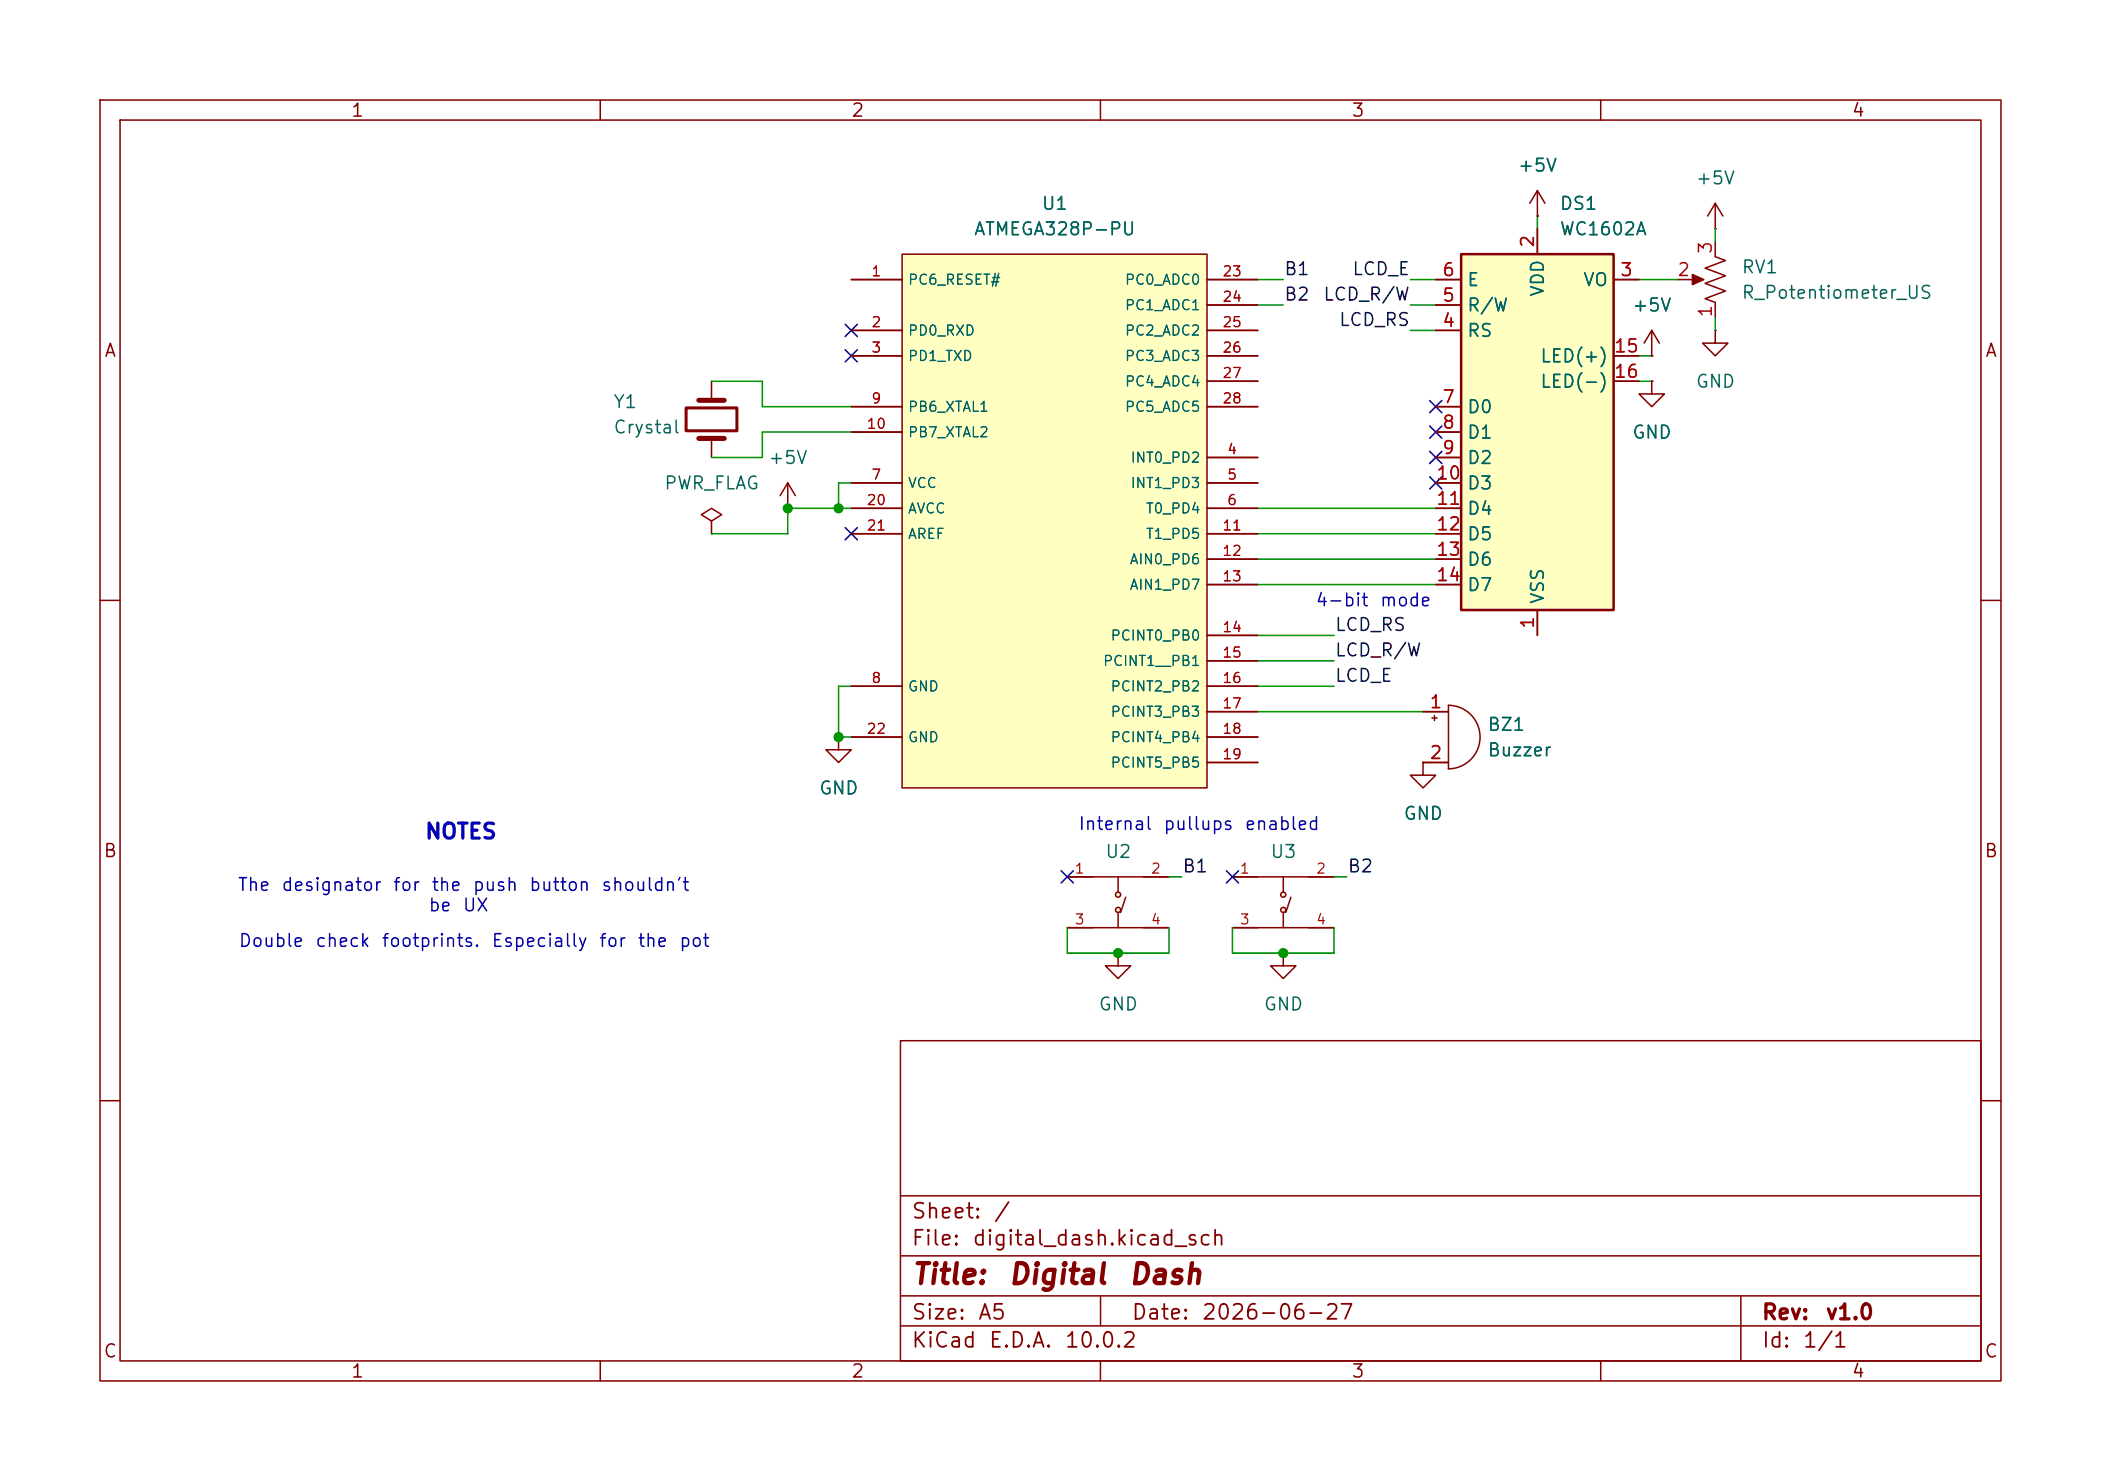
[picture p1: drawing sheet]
<svg xmlns="http://www.w3.org/2000/svg" width="210mm" height="148mm" viewBox="0 0 210 148" stroke-linecap="round" stroke-linejoin="round" font-family="sans-serif">
<g fill="none" stroke="#840000" stroke-width=".15">
<path d="M10 10h190v128h-190zM12 12h186v124h-186zM60 10v2M110 10v2M153.7 19.1l-.8 1.2M153.7 19.1l.7 1.2M153.7 19.1v2.5M160 10v2M71.1 38.1v1.9M153.7 21.6h.1M165.1 35.6h.1M165.1 38.1v1.3h1.3l-1.3 1.2-1.3-1.2h1.3"/>
<path d="M165.1 38.1h.1M165.1 33l-.8 1.3M165.1 33l.8 1.3M165.1 33v2.6M167.6 27.9h2.3M171.4 22.9h.1M171.4 33v1.3h1.3l-1.3 1.3-1.2-1.3h1.2M171.4 33h.1M171.4 24.1v1.6l1.1 .3-2.1 .8 2.1 .8-2.1 .7 2.1 .8-2.1 .7 1 .4v1.6M171.4 20.3l-.7 1.3M171.4 20.3l.8 1.3M171.4 20.3v2.6"/>
<path d="M71.1 52.1l1-.7-1-.6-1 .6 1 .7v1.2M71.1 53.3h.1M71.1 43.8v1.9M78.7 50.8h.1M78.7 48.3l-.7 1.2M78.7 48.3l.8 1.2M78.7 48.3v2.5M10 60h2M83.8 73.7v1.2h1.3l-1.3 1.3-1.3-1.3h1.3M83.8 73.7h.1M142.2 76.2v1.3h1.3l-1.3 1.2-1.2-1.2h1.2M142.2 76.2h.1"/>
<path d="M142.2 71.1h2.6M142.2 76.2h2.6M143.1 71.8h.5M143.4 71.5v.5M144.8 70.5a3.2 3.2 0 0 1 3.1 3.2 3.2 3.2 0 0 1-3.1 3.1zM198 60h2M106.7 87.6h10.1M106.7 92.7h10.1M111.8 91.2v1.5M111.8 87.6v1.6M112.5 89.7l-.5 1.5M123.2 87.6h10.1"/>
<path d="M123.2 92.7h10.1M128.3 95.3v1.2h1.2l-1.2 1.3-1.3-1.3h1.3M128.3 95.3h.1M128.3 91.2v1.5M128.3 87.6v1.6M129 89.7l-.5 1.5M10 110h2M90 104h108v32h-108zM90 119.5h108M198 110h2M60 136v2M90 132.5h108"/>
<path d="M90 129.5h108M90 125.5h108M110 136v2M110 129.5v3M160 136v2M174 129.5v6.5"/>
<circle cx="111.8" cy="89.4" r=".25"/>
<circle cx="111.8" cy="90.9" r=".25"/>
<circle cx="128.3" cy="89.4" r=".25"/>
<circle cx="128.3" cy="90.9" r=".25"/>
</g>
<g fill="#ffffc2" stroke="#ffffc2" stroke-width=".1">
<circle cx="111.8" cy="89.4" r=".25"/>
<circle cx="111.8" cy="90.9" r=".25"/>
<circle cx="128.3" cy="89.4" r=".25"/>
<circle cx="128.3" cy="90.9" r=".25"/>
</g>
<path d="M69.8 40h2.6M69.8 43.8h2.6" fill="none" stroke="#840000" stroke-width=".51"/>
<path d="M68.6 40.8h5.1v2.3h-5.1z" fill="none" stroke="#840000" stroke-width=".3"/>
<path d="M169.2 27.4l1.1 .5-1.1 .5z" fill="#840000" stroke="#840000" stroke-width=".15"/>
<path d="M146 25.4h15.3v35.6h-15.3z" fill="#ffffc2"/>
<path d="M146 25.4h15.3v35.6h-15.3z" fill="none" stroke="#840000" stroke-width=".25"/>
<g fill="none" stroke="#840000" stroke-width=".15">
<path d="M143.5 27.9h2.5M143.5 33h2.5M143.5 30.5h2.5M153.7 22.9v2.5M161.3 27.9h2.5M161.3 35.6h2.5M161.3 38.1h2.5M143.5 40.6h2.5M143.5 43.2h2.5M143.5 45.7h2.5M143.5 48.3h2.5M143.5 50.8h2.5"/>
<path d="M143.5 53.3h2.5M143.5 55.9h2.5M143.5 58.4h2.5M153.7 61v2.5"/>
</g>
<path d="M90.2 25.4h30.4v53.3h-30.4z" fill="#ffffc2"/>
<g fill="none" stroke="#840000" stroke-width=".15">
<path d="M85.1 27.9h5.1M85.1 33h5.1M85.1 35.6h5.1M90.2 25.4h30.4v53.3h-30.4zM120.6 27.9h5.1M120.6 33h5.1M120.6 35.6h5.1M120.6 30.5h5.1M120.6 38.1h5.1M143.5 27.9h2.5M143.5 33h2.5M143.5 30.5h2.5"/>
<path d="M153.7 21.6h.1M153.7 22.9v2.5M161.3 27.9h2.5M161.3 35.6h2.5M161.3 38.1h2.5M165.1 38.1h.1M165.1 35.6h.1M85.1 48.3h5.1M85.1 50.8h5.1M85.1 40.6h5.1M85.1 43.2h5.1M85.1 53.3h5.1"/>
<path d="M120.6 45.7h5.1M120.6 48.3h5.1M120.6 50.8h5.1M120.6 40.6h5.1M120.6 53.3h5.1M120.6 55.9h5.1M120.6 58.4h5.1M143.5 45.7h2.5M143.5 48.3h2.5M143.5 50.8h2.5M143.5 40.6h2.5M143.5 43.2h2.5"/>
<path d="M143.5 53.3h2.5M143.5 55.9h2.5M143.5 58.4h2.5M83.8 73.7h.1M85.1 68.6h5.1M85.1 73.7h5.1M120.6 68.6h5.1M120.6 63.5h5.1M120.6 66h5.1M120.6 71.1h5.1M120.6 73.7h5.1M120.6 76.2h5.1"/>
<path d="M142.2 76.2h.1M142.2 71.1h2.6M142.2 76.2h2.6M153.7 61v2.5M111.8 95.3v1.2h1.2l-1.2 1.3-1.3-1.3h1.3M111.8 95.3h.1"/>
</g>
<g fill="none" stroke="#009600" stroke-width=".15">
<path d="M71.1 38.1h5.1v2.5h8.9M125.7 30.5h2.6M125.7 27.9h2.6M141 33h2.5M141 30.5h2.5M141 27.9h2.5M153.7 21.6v1.3M163.8 38.1h1.3M163.8 27.9h3.8M163.8 35.6h1.3M171.4 22.9v1.2M171.4 31.8v1.2"/>
<path d="M85.1 50.8h-6.4v2.5h-7.6M85.1 48.3h-1.3v2.5M85.1 43.2h-8.9v2.5h-5.1M125.7 50.8h17.8M125.7 53.3h17.8M125.7 55.9h17.8M125.7 58.4h17.8M85.1 68.6h-1.3v5.1h1.3M125.7 68.6h7.6M125.7 63.5h7.6M125.7 66h7.6M125.7 71.1h16.5"/>
<path d="M106.7 92.7v2.6h10.1v-2.6M116.8 87.6h1.3M123.2 92.7v2.6h10.1v-2.6M133.3 87.6h1.3"/>
</g>
<g fill="none" stroke="#000084" stroke-width=".15">
<path d="M84.5 35l1.2 1.2M84.5 32.4l1.2 1.2M85.7 35l-1.2 1.2M85.7 32.4l-1.2 1.2M84.5 52.7l1.2 1.2M85.7 52.7l-1.2 1.2M142.9 47.7l1.2 1.2M142.9 40l1.2 1.2M142.9 42.6l1.2 1.2M142.9 45.1l1.2 1.2M144.1 47.7l-1.2 1.2M144.1 40l-1.2 1.2"/>
<path d="M144.1 42.6l-1.2 1.2M144.1 45.1l-1.2 1.2M106.1 87l1.2 1.2M107.3 87l-1.2 1.2M122.6 87l1.2 1.2M123.8 87l-1.2 1.2"/>
</g>
<g fill="#009600" stroke="#009600" stroke-width=".1">
<circle cx="83.8" cy="73.7" r=".46"/>
<circle cx="78.7" cy="50.8" r=".46"/>
<circle cx="83.8" cy="50.8" r=".46"/>
<circle cx="128.3" cy="95.3" r=".46"/>
<circle cx="111.8" cy="95.3" r=".46"/>
</g>
<g font-size="2" fill="#840000">
<text x="91" y="128.8">Title:</text>
<text x="100.7" y="128.8">Digital</text>
<text x="112.7" y="128.8">Dash</text>
</g>
<text font-size="1.5" fill="#0000c2" x="42.4" y="84.2">NOTES</text>
<g font-size="1.5" fill="#840000">
<text x="91" y="124.9">File:</text>
<text x="91" y="122.2">Sheet:</text>
<text x="97.1" y="124.9">digital_dash.kicad_sch</text>
<text x="99.2" y="122.2">/</text>
<text x="91" y="135.1">KiCad</text>
<text x="91" y="132.3">Size:</text>
<text x="97.7" y="132.3">A5</text>
<text x="98.7" y="135.1">E.D.A.</text>
<text x="106.3" y="135.1">10.0.2</text>
<text x="113" y="132.3">Date:</text>
<text x="120" y="132.3">2026-06-27</text>
<text x="176" y="132.3">Rev:</text>
<text x="176" y="135.1">Id:</text>
<text x="180.1" y="135.1">1/1</text>
<text x="182.4" y="132.3">v1.0</text>
</g>
<g font-size="1.3" fill="#840000">
<text x="35" y="12">1</text>
<text x="85" y="12">2</text>
<text x="135" y="12">3</text>
<text x="185" y="12">4</text>
<text x="10.3" y="36">A</text>
<text x="198.4" y="36">A</text>
<text x="10.3" y="86">B</text>
<text x="198.3" y="86">B</text>
<text x="10.3" y="136">C</text>
<text x="198.3" y="136">C</text>
<text x="35" y="138">1</text>
<text x="85" y="138">2</text>
<text x="135" y="138">3</text>
<text x="185" y="138">4</text>
</g>
<g font-size="1.3" fill="#006464">
<text x="151.6" y="17.5">+5V</text>
<text x="97.3" y="23.8">ATMEGA328P-PU</text>
<text x="104" y="21.3">U1</text>
<text x="155.8" y="21.3">DS1</text>
<text x="155.8" y="23.8">WC1602A</text>
<text x="169.4" y="18.8">+5V</text>
<text x="146.6" y="28.9">E</text>
<text x="154.6" y="29.7" transform="rotate(-90 154.6 29.7)">VDD</text>
<text x="158.2" y="28.9">VO</text>
<text x="174" y="27.6">RV1</text>
<text x="146.6" y="34">RS</text>
<text x="146.6" y="31.5">R/W</text>
<text x="163.1" y="31.5">+5V</text>
<text x="174" y="30.2">R_Potentiometer_US</text>
<text x="61.2" y="41.1">Y1</text>
<text x="146.6" y="41.6">D0</text>
<text x="153.9" y="36.5">LED(+)</text>
<text x="153.9" y="39.1">LED(-)</text>
<text x="169.4" y="39.1">GND</text>
<text x="61.2" y="43.6">Crystal</text>
<text x="76.7" y="46.7">+5V</text>
<text x="146.6" y="44.2">D1</text>
<text x="146.6" y="46.7">D2</text>
<text x="163.1" y="44.2">GND</text>
<text x="66.3" y="49.2">PWR_FLAG</text>
<text x="146.6" y="49.2">D3</text>
<text x="146.6" y="51.8">D4</text>
<text x="146.6" y="54.3">D5</text>
<text x="146.6" y="56.9">D6</text>
<text x="146.6" y="59.4">D7</text>
<text x="154.6" y="60.5" transform="rotate(-90 154.6 60.5)">VSS</text>
<text x="148.6" y="73.4">BZ1</text>
<text x="148.6" y="75.9">Buzzer</text>
<text x="81.8" y="79.7">GND</text>
<text x="140.2" y="82.3">GND</text>
<text x="110.4" y="86.1">U2</text>
<text x="126.9" y="86.1">U3</text>
<text x="109.7" y="101.3">GND</text>
<text x="126.2" y="101.3">GND</text>
</g>
<g font-size="1.3" fill="#0f0f0f">
<text x="128.3" y="27.8">B1</text>
<text x="135.1" y="27.8">LCD_E</text>
<text x="128.3" y="30.4">B2</text>
<text x="132.2" y="30.4">LCD_R/W</text>
<text x="133.8" y="32.9">LCD_RS</text>
<text x="133.3" y="63.4">LCD_RS</text>
<text x="133.3" y="65.9">LCD_R/W</text>
<text x="133.3" y="68.5">LCD_E</text>
<text x="118.1" y="87.5">B1</text>
<text x="134.6" y="87.5">B2</text>
</g>
<g font-size="1.3" fill="#a90000">
<text x="144.1" y="27.9">6</text>
<text x="153.6" y="24.8" transform="rotate(-90 153.6 24.8)">2</text>
<text x="161.9" y="27.9">3</text>
<text x="167.6" y="27.9">2</text>
<text x="171.4" y="25.5" transform="rotate(-90 171.4 25.5)">3</text>
<text x="144.1" y="33">4</text>
<text x="144.1" y="30.5">5</text>
<text x="161.2" y="35.5">15</text>
<text x="171.4" y="31.8" transform="rotate(-90 171.4 31.8)">1</text>
<text x="144.1" y="40.6">7</text>
<text x="161.2" y="38.1">16</text>
<text x="144.1" y="43.2">8</text>
<text x="144.1" y="45.7">9</text>
<text x="143.5" y="48.2">10</text>
<text x="143.5" y="50.8">11</text>
<text x="143.5" y="53.3">12</text>
<text x="143.5" y="55.9">13</text>
<text x="143.5" y="58.4">14</text>
<text x="153.6" y="62.9" transform="rotate(-90 153.6 62.9)">1</text>
<text x="142.8" y="71.1">1</text>
<text x="142.8" y="76.2">2</text>
</g>
<g font-size="1.3" fill="#0000c2">
<text x="131.4" y="60.9">4-bit</text>
<text x="137.8" y="60.9">mode</text>
<text x="107.7" y="83.3">Internal</text>
<text x="116.2" y="83.3">pullups</text>
<text x="124.3" y="83.3">enabled</text>
<text x="23.7" y="89.4">The</text>
<text x="28" y="89.4">designator</text>
<text x="39.2" y="89.4">for</text>
<text x="43" y="89.4">the</text>
<text x="47.2" y="89.4">push</text>
<text x="52.8" y="89.4">button</text>
<text x="60" y="89.4">shouldn't</text>
<text x="23.8" y="95">Double</text>
<text x="31.4" y="95">check</text>
<text x="38.1" y="95">footprints.</text>
<text x="42.7" y="91.4">be</text>
<text x="46.2" y="91.4">UX</text>
<text x="49" y="95">Especially</text>
<text x="59.8" y="95">for</text>
<text x="63.6" y="95">the</text>
<text x="67.8" y="95">pot</text>
</g>
<g font-size="1" fill="#a90000">
<text x="87" y="27.9">1</text>
<text x="122.1" y="27.9">23</text>
<text x="87" y="32.9">2</text>
<text x="87" y="35.5">3</text>
<text x="122.1" y="30.4">24</text>
<text x="122.1" y="32.9">25</text>
<text x="122.1" y="35.5">26</text>
<text x="87" y="40.6">9</text>
<text x="122.1" y="38">27</text>
<text x="122.1" y="40.6">28</text>
<text x="86.5" y="43.1">10</text>
<text x="122.6" y="45.6">4</text>
<text x="86.5" y="50.7">20</text>
<text x="86.5" y="53.3">21</text>
<text x="87" y="48.2">7</text>
<text x="122.1" y="53.3">11</text>
<text x="122.6" y="48.2">5</text>
<text x="122.6" y="50.7">6</text>
<text x="122.1" y="55.8">12</text>
<text x="122.1" y="58.3">13</text>
<text x="122.1" y="63.4">14</text>
<text x="122.1" y="66">15</text>
<text x="87" y="68.5">8</text>
<text x="122.1" y="68.5">16</text>
<text x="122.1" y="71">17</text>
<text x="86.5" y="73.6">22</text>
<text x="122.1" y="73.6">18</text>
<text x="122.1" y="76.1">19</text>
<text x="107.3" y="87.6">1</text>
<text x="115" y="87.6">2</text>
<text x="123.9" y="87.6">1</text>
<text x="131.5" y="87.6">2</text>
<text x="107.3" y="92.6">3</text>
<text x="115" y="92.6">4</text>
<text x="123.9" y="92.6">3</text>
<text x="131.5" y="92.6">4</text>
</g>
<g font-size="1" fill="#006464">
<text x="90.7" y="28.7">PC6_RESET#</text>
<text x="112.4" y="28.7">PC0_ADC0</text>
<text x="90.7" y="33.8">PD0_RXD</text>
<text x="112.4" y="31.2">PC1_ADC1</text>
<text x="112.4" y="33.8">PC2_ADC2</text>
<text x="90.7" y="36.3">PD1_TXD</text>
<text x="90.7" y="41.4">PB6_XTAL1</text>
<text x="112.4" y="36.3">PC3_ADC3</text>
<text x="112.4" y="38.9">PC4_ADC4</text>
<text x="112.4" y="41.4">PC5_ADC5</text>
<text x="90.7" y="43.9">PB7_XTAL2</text>
<text x="112.9" y="46.5">INT0_PD2</text>
<text x="90.7" y="49">VCC</text>
<text x="90.7" y="51.6">AVCC</text>
<text x="112.9" y="49">INT1_PD3</text>
<text x="114.5" y="51.6">T0_PD4</text>
<text x="90.7" y="54.1">AREF</text>
<text x="112.8" y="56.6">AIN0_PD6</text>
<text x="112.8" y="59.2">AIN1_PD7</text>
<text x="114.5" y="54.1">T1_PD5</text>
<text x="110.9" y="64.3">PCINT0_PB0</text>
<text x="90.7" y="69.3">GND</text>
<text x="110.2" y="66.8">PCINT1__PB1</text>
<text x="110.9" y="69.3">PCINT2_PB2</text>
<text x="110.9" y="71.9">PCINT3_PB3</text>
<text x="90.7" y="74.4">GND</text>
<text x="110.9" y="74.4">PCINT4_PB4</text>
<text x="110.9" y="77">PCINT5_PB5</text>
</g>
</svg>
